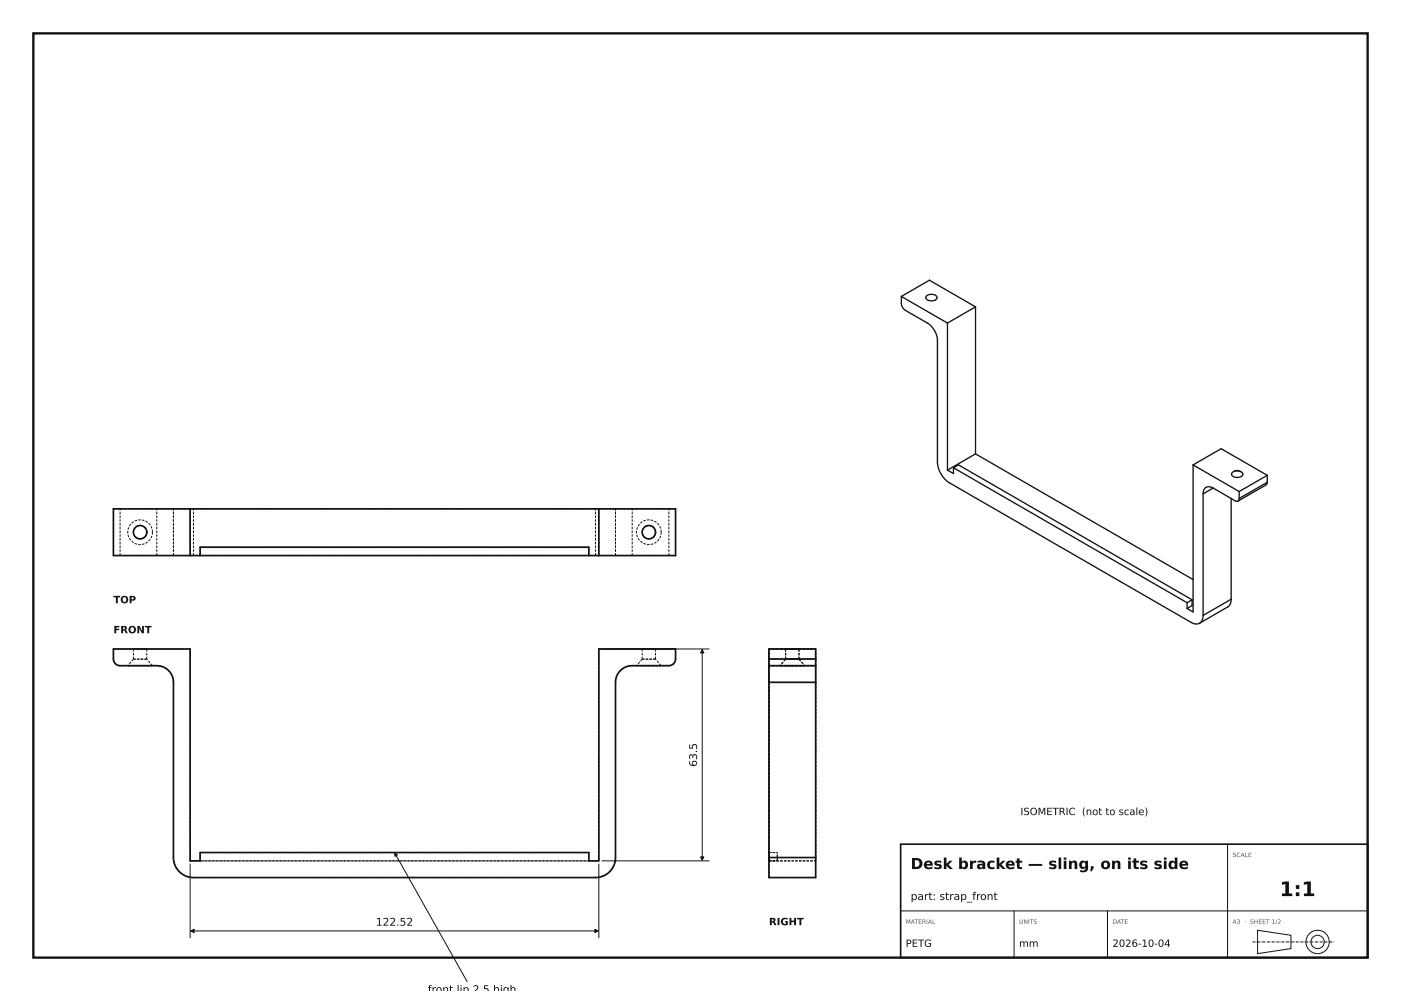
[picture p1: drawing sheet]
<svg xmlns="http://www.w3.org/2000/svg" width="420mm" height="297mm" viewBox="0 0 420 297" stroke-linecap="round" stroke-linejoin="round" font-family="sans-serif">
<path d="M10 10h400v277h-400z" fill="none" stroke="#111" stroke-width=".7" stroke-linecap="butt"/>
<path d="M270 253h140v34h-140z" fill="none" stroke="#111" stroke-width=".49"/>
<g fill="none" stroke="#111" stroke-width=".3">
<path d="M180.5 194.5h32M210.5 194.7v63.1M57 259v22M118.4 255.7l21.6 38.5M179.5 259v22M180.5 258h32M368 253v34M57.2 279h122.1M270 273h140M304 273v14M332 273v14M377 278.8l10 1.5v4l-10 1.5z"/>
<circle cx="395" cy="282.3" r="2"/>
<circle cx="395" cy="282.3" r="3.5"/>
</g>
<g fill="none" stroke="#111" stroke-width=".5">
<path d="M34 152.5h168.5v14h-168.5zM57 152.5v14M179.5 152.5v14M60 166.5v-2.5h116.5v2.5M34 194.5h23v63.5h3v-2.5h116.5v2.5h3v-63.5h23v3a2 2 0 0 1-2 2h-11a5 5 0 0 0-5 5v52.5a6 6 0 0 1-6 6h-120.5a6 6 0 0 1-6-6v-52.5a5 5 0 0 0-5-5h-11a2 2 0 0 1-2-2zM230.5 197.5v2M230.5 199.5v5M230.5 197.5v-3h14v3M230.5 199.5h14M230.5 197.5h14M244.5 197.5v2M244.5 199.5v5"/>
<path d="M230.5 204.5v52.5M230.5 204.5h14M244.5 204.5v52.5M230.5 257v6h14v-6M230.5 257h14"/>
<circle cx="42" cy="159.5" r="2"/>
<circle cx="194.5" cy="159.5" r="2"/>
</g>
<g fill="none" stroke="#111" stroke-width=".3" stroke-dasharray=".7 .4" stroke-linecap="butt">
<path d="M36 152.5h-2M44 159.5a2 2 0 0 0-2.9-1.8 2 2 0 0 0-.2 3.4 2 2 0 0 0 3.1-1.3v-.3M45.7 159.5a3.7 3.7 0 0 0-5.5-3.2 3.7 3.7 0 0 0-.2 6.3 3.7 3.7 0 0 0 5.7-2.8v-.3M47 152.5h-11M52 152.5h-5M58 152.5h-6M178.5 152.5h-120.5M184.5 152.5h5M184.5 152.5h-6M196.5 159.5a2 2 0 0 0-2.9-1.8 2 2 0 0 0-.2 3.4 2 2 0 0 0 3.1-1.3v-.3M198.2 159.5a3.7 3.7 0 0 0-5.5-3.2 3.7 3.7 0 0 0-.2 6.3 3.7 3.7 0 0 0 5.7-2.8v-.3M200.5 152.5h-11"/>
<path d="M202.5 152.5h-2M34 166.5v-14M36 166.5h-2M36 166.5v-14M47 166.5h-11M47 166.5v-14M52 166.5h-5M52 166.5v-14M57 166.5v-14M58 166.5h-6M58 166.5v-14M60 166.5v-2.5"/>
<path d="M60 164h116.5M176.5 166.5v-2.5M178.5 166.5h-120.5M178.5 166.5v-14M179.5 166.5v-14M184.5 166.5h5M184.5 166.5h-6M184.5 166.5v-14M189.5 166.5v-14M200.5 166.5h-11M200.5 166.5v-14M202.5 166.5h-2"/>
<path d="M202.5 166.5v-14M34 197.5v-3M34 194.5h23M36 199.5a2 2 0 0 1-2-2M38.3 199.5h7.4M40 194.5h4M40 197.5h4M40 197.5v-3M40 197.5l-1.7 2M44 194.5h-4M44 197.5h-4M44 197.5v-3"/>
<path d="M45.7 199.5h-7.4M45.7 199.5l-1.7-2M47 199.5h-11M179.5 194.5h23M190.8 199.5h7.4M192.5 194.5h4M192.5 197.5h4M192.5 197.5v-3M192.5 197.5l-1.7 2M196.5 194.5h-4M196.5 197.5h-4M196.5 197.5v-3"/>
<path d="M198.2 199.5h-7.4M198.2 199.5l-1.7-2M200.5 199.5h-11M202.5 194.5v3M202.5 197.5a2 2 0 0 1-2 2M230.5 194.5h14M230.5 197.5v-3M230.5 199.5h14M230.5 199.5v-2M230.5 197.5h14M233.8 199.5h3.7M235.5 194.5h2"/>
<path d="M235.5 197.5h2M235.5 197.5v-3M235.5 197.5l-1.7 2M237.5 194.5h2M237.5 199.5h3.7M237.5 197.5h2M239.5 194.5h-4M239.5 197.5h-4M239.5 197.5v-3M239.5 197.5l1.7 2M241.2 199.5h-7.4M244.5 197.5v-3"/>
<path d="M244.5 199.5v-2M52 204.5a5 5 0 0 0-5-5M184.5 204.5a5 5 0 0 1 5-5M184.5 204.5v52.5M230.5 204.5v-5M230.5 204.5h14M244.5 204.5v-5M52 257v-52.5M57 258v-63.5M57 258h122.5M60 258h116.5M60 258v-2.5"/>
<path d="M60 255.5h116.5M176.5 258v-2.5M179.5 258v-63.5M184.5 257a6 6 0 0 1-6 6M230.5 258v-63.5M230.5 258v-2.5M230.5 257v-52.5M230.5 258h14M230.5 258h2.5M230.5 255.5h2.5M230.5 257h14M233 258v-2.5"/>
<path d="M244.5 258v-63.5M244.5 257v-52.5M58 263a6 6 0 0 1-6-6M178.5 263h-120.5M230.5 263v-6M230.5 263h14M244.5 263v-6"/>
</g>
<g fill="none" stroke="#111" stroke-width=".4">
<path d="M270.2 88.8l.1 2.6 .7 1.3 7 4.1a6.6 6.6 0 0 1 3 5.2v36.7l.7 2.5 1.6 2.4 1.3 1.1 72.5 41.8 1.3 .5 1.2-.2M270.2 88.8l8.4-4.8 13.9 8M270.2 88.8l13.8 8M277.7 88.8a2.12 2.12 0 0 1 3.2 .4 1.94 1.94 0 0 1-3.4 0zM284 96.8v44.1M292.5 92l-8.5 4.8M292.5 92v44M292.5 136l65.2 37.7M292.5 136l-8.5 4.9M357.7 139.3l13.8 8M357.7 139.3l8.4-4.8 13.8 8M357.7 139.3v44.1l-1.8-1"/>
<path d="M285.8 140.2v1.7l-1.8-1M285.8 140.2l70.1 40.4M285.8 140.2l1.5-.9 70.1 40.5M360.7 148v36.4M363.7 146.3l6.7 3.9h.7M363.7 146.3a1.83 1.83 0 0 0-2.1-.2 1.83 1.83 0 0 0-.9 1.9M363.7 146.3l-3 1.7M369.1 149.4v30.2M369.3 141.7a2.12 2.12 0 0 1 3.3 .4 1.94 1.94 0 0 1-3.4 0zM370 141.2a2.12 2.12 0 0 1 2.1 .2M371.5 149.4l-.4 .8M371.5 147.3v2.1"/>
<path d="M379.9 144.5l-.3 .8-8.5 4.9M379.9 142.5v2M379.9 142.5l-8.4 4.8M379.9 144.5l-8.4 4.9M357.4 179.8v1.7l-1.5 .9M357.4 179.8l-1.5 .8M369.1 179.6l-.2 1.2-.7 1-8.6 5M369.1 179.6l-8.4 4.8M355.9 180.6v1.8M360.7 184.4l-.3 1.5-.8 .9"/>
</g>
<path d="M375.5 282.3h24.5" fill="none" stroke="#111" stroke-width=".3" stroke-dasharray=".9 .2 .1 .2" stroke-linecap="butt"/>
<g fill="#111" stroke="#111" stroke-width=".3">
<path d="M178.3 278.5l1 .5-1 .5z"/>
<path d="M57.2 279l1-.5v1z"/>
<path d="M210.5 194.7l.5 1h-1z"/>
<path d="M210 256.8h1l-.5 1z"/>
<path d="M118.4 255.7l.7 .5-.7 .4z"/>
</g>
<text font-size="6" fill="#111" x="383.6" y="268.6">1:1</text>
<text font-size="4.5" fill="#111" x="273" y="260.5">Desk bracket — sling, on its side</text>
<g font-size="3.2" fill="#111">
<text x="209" y="229.8" transform="rotate(-90 209 229.8)">63.5</text>
<text x="273" y="269.7">part: strap_front</text>
<text x="112.7" y="277.4">122.52</text>
<text x="128.3" y="297.6">front lip 2.5 high</text>
</g>
<g font-size="3" fill="#111">
<text x="34" y="180.8">TOP</text>
<text x="34" y="189.8">FRONT</text>
<text x="305.9" y="244.3">ISOMETRIC (not to scale)</text>
<text x="230.5" y="277.3">RIGHT</text>
<text x="271.5" y="283.8">PETG</text>
<text x="305.5" y="283.8">mm</text>
<text x="333.5" y="283.8">2026-10-04</text>
</g>
<g font-size="1.8" fill="#555">
<text x="369.5" y="256.9">SCALE</text>
<text x="271.5" y="276.9">MATERIAL</text>
<text x="305.5" y="276.9">UNITS</text>
<text x="333.5" y="276.9">DATE</text>
<text x="369.5" y="276.9">A3 · SHEET 1/2</text>
</g>
</svg>
